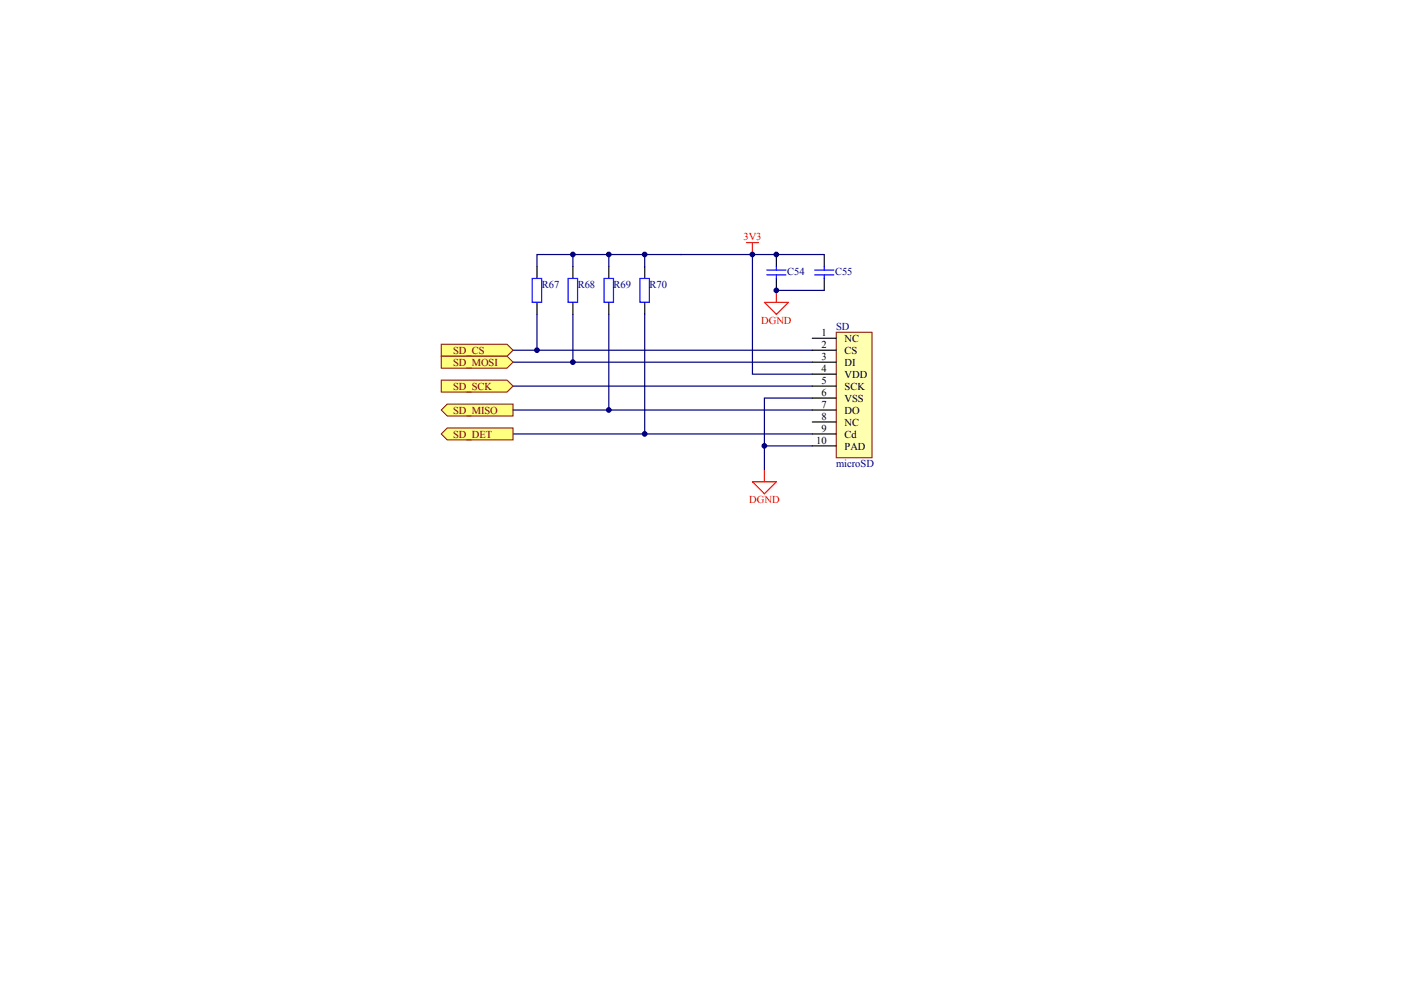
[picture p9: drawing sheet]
<svg xmlns="http://www.w3.org/2000/svg" width="297mm" height="210mm" viewBox="0 0 297 210" stroke-linecap="round" stroke-linejoin="round" font-family="sans-serif">
<path d="M158.3 51.4h2.5M159.5 51.4v2.6" fill="none" stroke="#f00" stroke-width=".25"/>
<path d="M108.8 74.3h63.4M108.8 76.8h63.4M108.8 81.9h63.4" fill="none" stroke="#000080" stroke-width=".25"/>
<g fill="#ffff80" stroke="#800000" stroke-width=".21">
<path d="M93.6 86.9l1.2-1.2h14v2.5h-14z" fill-rule="evenodd"/>
<path d="M93.6 73h13.9l1.3 1.3-1.3 1.2h-13.9z" fill-rule="evenodd"/>
<path d="M93.6 75.5h13.9l1.3 1.3-1.3 1.3h-13.9z" fill-rule="evenodd"/>
<path d="M93.6 80.6h13.9l1.3 1.3-1.3 1.2h-13.9z" fill-rule="evenodd"/>
</g>
<path d="M162.1 99.6v2.6M159.5 102.2h5.1l-2.5 2.5z" fill="none" stroke="#f00" stroke-width=".25"/>
<path d="M108.8 92h63.4M172.2 84.4h-10.1v15.2" fill="none" stroke="#000080" stroke-width=".25"/>
<path d="M93.6 92l1.2-1.3h14v2.6h-14z" fill-rule="evenodd" fill="#ffff80" stroke="#800000" stroke-width=".21"/>
<path d="M162.1 64.1h5l-2.5 2.5zM164.6 61.6v2.5" fill="none" stroke="#f00" stroke-width=".25"/>
<path d="M174.8 54h-15.3v25.3h12.7M108.8 86.9h63.4" fill="none" stroke="#000080" stroke-width=".25"/>
<path d="M174.8 54v2.5M174.8 59v2.6" fill="none" stroke="#000" stroke-width=".25"/>
<path d="M172.7 57.3h4.1M172.7 58.3h4.1M174.8 56.5v.8M174.8 58.3v.7" fill="none" stroke="#00f" stroke-width=".25"/>
<path d="M177.3 70.5h7.6v26.6h-7.6z" fill="#ffffb0" stroke="#800000" stroke-width=".21"/>
<g fill="none" stroke="#000" stroke-width=".25">
<path d="M113.9 56.5v2.5M121.5 56.5v2.5M129.1 56.5v2.5M136.7 56.5v2.5M164.6 54v2.5M164.6 59v2.6M113.9 64.1v2.5M121.5 64.1v2.5M129.1 64.1v2.5M136.7 64.1v2.5M172.2 71.7h5.1M172.2 74.3h5.1"/>
<path d="M172.2 76.8h5.1M172.2 79.3h5.1M172.2 81.9h5.1M172.2 84.4h5.1M172.2 86.9h5.1M172.2 89.5h5.1M172.2 92h5.1M172.2 94.5h5.1"/>
</g>
<path d="M121.5 54v2.5M129.1 54v2.5M136.7 54v2.5M144.3 54h.1M159.5 54h-45.6v2.5M113.9 66.6v7.7M121.5 66.6v10.2M129.1 66.6v20.3M136.7 66.6v25.4M164.6 61.6h10.2M162.1 94.5h10.1" fill="none" stroke="#000080" stroke-width=".25"/>
<path d="M112.8 59h2v5.1h-2zM120.5 59h2v5.1h-2zM128.1 59h2v5.1h-2zM135.7 59h2v5.1h-2zM162.6 57.3h4M162.6 58.3h4M164.6 56.5v.8M164.6 58.3v.7" fill="none" stroke="#00f" stroke-width=".25"/>
<g fill="#000080" stroke="#000080" stroke-width=".21">
<circle cx="113.8" cy="74.2" r=".49"/>
<circle cx="121.5" cy="76.8" r=".49"/>
<circle cx="121.5" cy="54" r=".49"/>
<circle cx="129.1" cy="86.9" r=".49"/>
<circle cx="129.1" cy="54" r=".49"/>
<circle cx="136.7" cy="92" r=".49"/>
<circle cx="136.7" cy="54" r=".49"/>
<circle cx="159.5" cy="54" r=".49"/>
<circle cx="162.1" cy="94.5" r=".49"/>
<circle cx="164.6" cy="61.6" r=".49"/>
<circle cx="164.6" cy="54" r=".49"/>
</g>
<g font-size="2.2" fill="#f00">
<text x="157.6" y="50.9">3V3</text>
<text x="161.4" y="68.6">DGND</text>
<text x="158.9" y="106.7">DGND</text>
</g>
<g font-size="2.2" fill="#000080">
<text x="166.9" y="58.3">C54</text>
<text x="177" y="58.3">C55</text>
<text x="114.9" y="61.1">R67</text>
<text x="122.5" y="61.1">R68</text>
<text x="130.1" y="61.1">R69</text>
<text x="137.7" y="61.1">R70</text>
<text x="177.3" y="70">SD</text>
<text x="177.3" y="99.1">microSD</text>
</g>
<g font-size="2.2">
<text x="174.1" y="71.2">1</text>
<text x="174.1" y="73.8">2</text>
<text x="174.1" y="76.3">3</text>
<text x="179.1" y="72.5">NC</text>
<text x="179.1" y="75">CS</text>
<text x="179.1" y="77.6">DI</text>
<text x="174.1" y="78.8">4</text>
<text x="174.1" y="81.4">5</text>
<text x="174.1" y="83.9">6</text>
<text x="179.1" y="80.1">VDD</text>
<text x="179.1" y="82.6">SCK</text>
<text x="174.1" y="86.4">7</text>
<text x="174.1" y="89">8</text>
<text x="179.1" y="85.2">VSS</text>
<text x="179.1" y="87.7">DO</text>
<text x="173" y="94">10</text>
<text x="174.1" y="91.5">9</text>
<text x="179.1" y="90.2">NC</text>
<text x="179.1" y="92.8">Cd</text>
<text x="179.1" y="95.3">PAD</text>
</g>
<g font-size="2.2" fill="#800000">
<text x="96.1" y="75">SD_CS</text>
<text x="96.1" y="77.6">SD_MOSI</text>
<text x="96.1" y="82.6">SD_SCK</text>
<text x="96.1" y="87.7">SD_MISO</text>
<text x="96.1" y="92.8">SD_DET</text>
</g>
</svg>
